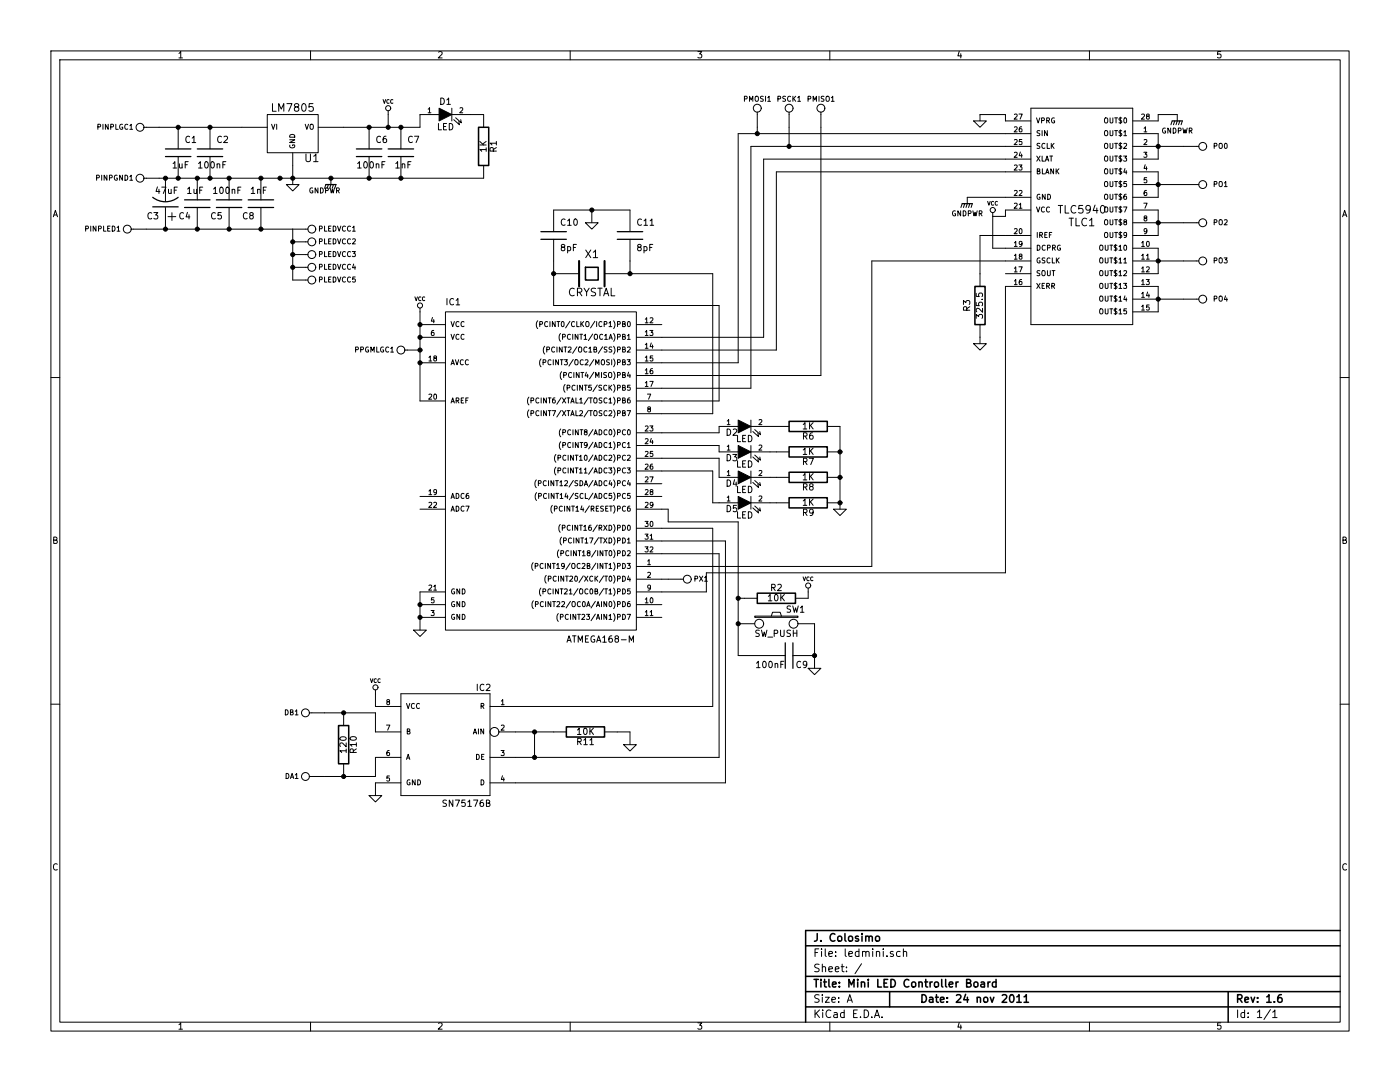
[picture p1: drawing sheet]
EESchema Schematic File Version 2  date Wed 23 Nov 2011 10:07:43 PM EST
LIBS:power
LIBS:device
LIBS:transistors
LIBS:conn
LIBS:linear
LIBS:regul
LIBS:74xx
LIBS:cmos4000
LIBS:adc-dac
LIBS:memory
LIBS:xilinx
LIBS:special
LIBS:microcontrollers
LIBS:dsp
LIBS:microchip
LIBS:analog_switches
LIBS:motorola
LIBS:texas
LIBS:intel
LIBS:audio
LIBS:interface
LIBS:digital-audio
LIBS:philips
LIBS:display
LIBS:cypress
LIBS:siliconi
LIBS:opto
LIBS:atmel
LIBS:contrib
LIBS:valves
LIBS:atmel2
LIBS:monomeArduino
LIBS:sn75176b
LIBS:SparkFun
LIBS:ledmini-cache
EELAYER 25  0
EELAYER END
$Descr A 11000 8500
encoding utf-8
Sheet 1 1
Title "Mini LED Controller Board"
Date "24 nov 2011"
Rev "1.6"
Comp "J. Colosimo"
Comment1 ""
Comment2 ""
Comment3 ""
Comment4 ""
$EndDescr
Wire Wire Line
	4950 5850 4950 5750
Wire Wire Line
	4950 5750 4850 5750
Connection ~ 4200 5950
Wire Wire Line
	4200 5950 4200 5750
Connection ~ 3300 2650
Wire Wire Line
	5200 2950 6450 2950
Connection ~ 6200 1150
Wire Wire Line
	6200 1000 6200 1150
Connection ~ 5950 1050
Wire Wire Line
	5200 2750 6100 2750
Wire Wire Line
	6100 2750 6100 1350
Wire Wire Line
	6100 1350 7900 1350
Wire Wire Line
	5200 4650 5550 4650
Wire Wire Line
	5550 4650 5550 4500
Wire Wire Line
	5550 4500 7900 4500
Wire Wire Line
	5200 4450 6850 4450
Wire Wire Line
	6850 4450 6850 2050
Wire Wire Line
	6850 2050 7900 2050
Wire Wire Line
	5200 2850 5800 2850
Wire Wire Line
	5800 1050 5800 2850
Wire Wire Line
	7900 1050 5800 1050
Connection ~ 1800 1400
Connection ~ 1300 1400
Connection ~ 2700 5600
Wire Wire Line
	2550 5600 2950 5600
Wire Wire Line
	2950 6100 2950 5950
Wire Wire Line
	1900 1000 1250 1000
Wire Wire Line
	3300 1000 3300 900 
Connection ~ 3150 1400
Wire Wire Line
	3800 1400 1250 1400
Connection ~ 6600 3750
Connection ~ 5800 4900
Wire Wire Line
	5650 3950 5600 3950
Wire Wire Line
	5600 3950 5600 3700
Wire Wire Line
	5600 3700 5200 3700
Wire Wire Line
	5650 3350 5650 3400
Wire Wire Line
	5650 3400 5200 3400
Wire Wire Line
	6050 3350 6100 3350
Wire Wire Line
	7900 1850 7700 1850
Wire Wire Line
	4950 2050 4950 2150
Wire Wire Line
	5200 3150 5650 3150
Wire Wire Line
	5850 4700 5800 4700
Connection ~ 6400 5150
Wire Wire Line
	6400 5250 6400 4900
Connection ~ 1550 1800
Connection ~ 1650 1400
Wire Wire Line
	7700 2700 7700 2650
Wire Wire Line
	9250 950  9250 900 
Wire Wire Line
	7900 950  7900 900 
Wire Wire Line
	7900 1550 7600 1550
Wire Wire Line
	7800 1950 7800 1700
Wire Wire Line
	7800 1950 7900 1950
Wire Wire Line
	9250 900  9100 900 
Wire Wire Line
	9100 900  9100 950 
Wire Wire Line
	9300 1450 9100 1450
Wire Wire Line
	9300 2050 9100 2050
Connection ~ 3300 2550
Wire Wire Line
	6350 4650 6350 4700
Wire Wire Line
	4050 5950 5650 5950
Wire Wire Line
	5200 4150 5600 4150
Wire Wire Line
	5600 4150 5600 5550
Wire Wire Line
	5600 5550 4050 5550
Wire Wire Line
	2950 5450 2950 5550
Wire Wire Line
	7900 900  7700 900 
Wire Wire Line
	7700 1850 7700 2150
Wire Wire Line
	9100 1250 9100 1050
Connection ~ 9100 1150
Wire Wire Line
	9100 1550 9100 1350
Connection ~ 9100 1450
Wire Wire Line
	9100 1850 9100 1650
Connection ~ 9100 1750
Wire Wire Line
	9100 2150 9100 1950
Connection ~ 9100 2050
Wire Wire Line
	9100 2450 9100 2250
Connection ~ 9100 2350
Wire Wire Line
	7900 1650 7900 1700
Wire Wire Line
	7900 1700 7800 1700
Wire Wire Line
	2950 6150 2950 6250
Wire Wire Line
	5700 4250 5700 6150
Wire Wire Line
	5700 4250 5200 4250
Wire Wire Line
	4650 1750 4650 1650
Wire Wire Line
	9300 2350 9100 2350
Wire Wire Line
	9300 1750 9100 1750
Wire Wire Line
	9300 1150 9100 1150
Wire Wire Line
	5700 6150 4050 6150
Wire Wire Line
	5650 5950 5650 4350
Wire Wire Line
	5650 4350 5200 4350
Connection ~ 4950 2150
Wire Wire Line
	3300 2450 3300 3150
Connection ~ 3300 2850
Wire Wire Line
	4350 1650 4950 1650
Connection ~ 4650 1650
Wire Wire Line
	7600 1550 7600 1600
Wire Wire Line
	7700 900  7700 950 
Connection ~ 3300 4850
Wire Wire Line
	2300 1300 2300 1450
Connection ~ 1400 1000
Connection ~ 1400 1400
Connection ~ 1650 1000
Connection ~ 2300 1400
Connection ~ 1300 1800
Wire Wire Line
	2300 1800 1150 1800
Connection ~ 1800 1800
Connection ~ 2200 1400
Connection ~ 2900 1400
Connection ~ 2900 1000
Wire Wire Line
	3050 1000 3050 900 
Connection ~ 3050 1000
Wire Wire Line
	2700 1000 3300 1000
Connection ~ 3150 1000
Wire Wire Line
	5800 5150 6000 5150
Wire Wire Line
	5650 3150 5650 2400
Wire Wire Line
	4350 2400 5650 2400
Wire Wire Line
	4350 2050 4350 2400
Connection ~ 4350 2150
Wire Wire Line
	5200 3250 5600 3250
Wire Wire Line
	5600 3250 5600 2150
Wire Wire Line
	5600 2150 4950 2150
Wire Wire Line
	6050 3550 6100 3550
Wire Wire Line
	6050 3750 6100 3750
Wire Wire Line
	6050 3950 6100 3950
Wire Wire Line
	5200 3500 5650 3500
Wire Wire Line
	5650 3500 5650 3550
Wire Wire Line
	5200 3600 5650 3600
Wire Wire Line
	5650 3600 5650 3750
Wire Wire Line
	5200 4000 5250 4000
Wire Wire Line
	5250 4000 5250 4100
Wire Wire Line
	5800 4100 5250 4100
Wire Wire Line
	5800 5150 5800 4100
Connection ~ 5800 4700
Connection ~ 6600 3550
Wire Wire Line
	6600 3350 6600 4000
Connection ~ 6600 3950
Wire Wire Line
	3700 900  3800 900 
Connection ~ 2300 1900
Connection ~ 2050 1800
Connection ~ 2300 2000
Wire Wire Line
	2950 5600 2950 5750
Wire Wire Line
	2550 6100 2950 6100
Connection ~ 2700 6100
Wire Wire Line
	2600 1400 2600 1450
Connection ~ 2600 1400
Connection ~ 1550 1400
Connection ~ 2050 1400
Wire Wire Line
	7900 1150 5900 1150
Wire Wire Line
	5900 1150 5900 3050
Wire Wire Line
	5900 3050 5200 3050
Wire Wire Line
	7900 4500 7900 2250
Wire Wire Line
	7900 1250 6000 1250
Wire Wire Line
	6000 1250 6000 2650
Wire Wire Line
	6000 2650 5200 2650
Wire Wire Line
	5950 1000 5950 1050
Wire Wire Line
	6450 2950 6450 1000
Wire Wire Line
	2300 2200 2300 1800
Connection ~ 2300 2100
Wire Wire Line
	5200 4550 5250 4550
Connection ~ 3300 2750
Wire Wire Line
	3300 4650 3300 4950
Connection ~ 3300 4750
Wire Wire Line
	4350 5750 4050 5750
Connection ~ 4200 5750
$Comp
L GND #PWR01
U 1 1
P 4950 5850
F 0 "#PWR01" H 4950 5850 30  0001 C CNN
F 1 "GND" H 4950 5780 30  0001 C CNN
	1    4950 5850
	1    0    0    -1  
$EndComp
$Comp
L R R11
U 1 1
P 4600 5750
F 0 "R11" V 4680 5750 50  0000 C CNN
F 1 "10K" V 4600 5750 50  0000 C CNN
F 4 "RMCF0402JT10K0" V 4600 5750 60  0001 C CNN "Part"
F 5 "RMCF0402JT10K0CT-ND" V 4600 5750 60  0001 C CNN "DigikeyPart"
	1    4600 5750
	0    1    1    0   
$EndComp
$Comp
L ATMEGA168-M IC1
U 1 1
P 4200 3650
F 0 "IC1" H 3500 4900 50  0000 L BNN
F 1 "ATMEGA168-M" H 4450 2250 50  0000 L BNN
F 2 "TQFP32" H 3750 2300 50  0001 C CNN
F 4 "ATMEGA168P-20AU" H 4200 3650 60  0001 C CNN "Part"
F 5 "ATMEGA168P-20AU-ND" H 4200 3650 60  0001 C CNN "DigikeyPart"
	1    4200 3650
	1    0    0    -1  
$EndComp
$Comp
L CONN_1 PPGMLGC1
U 1 1
P 3150 2750
F 0 "PPGMLGC1" H 3200 2750 40  0000 L CNN
F 1 "CONN_1" H 3150 2805 30  0001 C CNN
F 2 "1pin" H 3240 2710 60  0001 C CNN
F 4 "N/A" H 3150 2750 60  0001 C CNN "Part"
F 5 "N/A" H 3150 2750 60  0001 C CNN "DigikeyPart"
	1    3150 2750
	-1   0    0    1   
$EndComp
$Comp
L CONN_1 PX1
U 1 1
P 5400 4550
F 0 "PX1" H 5450 4550 40  0000 L CNN
F 1 "CONN_1" H 5400 4605 30  0001 C CNN
F 2 "SIL-1" H 5490 4510 60  0001 C CNN
F 4 "N/A" H 5400 4550 60  0001 C CNN "Part"
F 5 "N/A" H 5400 4550 60  0001 C CNN "DigikeyPart"
	1    5400 4550
	1    0    0    -1  
$EndComp
$Comp
L CONN_1 PLEDVCC5
U 1 1
P 2450 2200
F 0 "PLEDVCC5" H 2500 2200 40  0000 L CNN
F 1 "CONN_1" H 2450 2255 30  0001 C CNN
F 2 "SIL-1" H 2540 2160 60  0001 C CNN
F 4 "N/A" H 2450 2200 60  0001 C CNN "Part"
F 5 "N/A" H 2450 2200 60  0001 C CNN "DigikeyPart"
	1    2450 2200
	1    0    0    -1  
$EndComp
$Comp
L CONN_1 PMISO1
U 1 1
P 6450 850
F 0 "PMISO1" V 6500 850 40  0000 L CNN
F 1 "CONN_1" H 6450 905 30  0001 C CNN
F 2 "SIL-1" H 6540 810 60  0001 C CNN
F 4 "N/A" H 6450 850 60  0001 C CNN "Part"
F 5 "N/A" H 6450 850 60  0001 C CNN "DigikeyPart"
	1    6450 850 
	0    -1   -1   0   
$EndComp
$Comp
L CONN_1 PSCK1
U 1 1
P 6200 850
F 0 "PSCK1" V 6250 850 40  0000 L CNN
F 1 "CONN_1" H 6200 905 30  0001 C CNN
F 2 "SIL-1" H 6290 810 60  0001 C CNN
F 4 "N/A" H 6200 850 60  0001 C CNN "Part"
F 5 "N/A" H 6200 850 60  0001 C CNN "DigikeyPart"
	1    6200 850 
	0    -1   -1   0   
$EndComp
$Comp
L CONN_1 PMOSI1
U 1 1
P 5950 850
F 0 "PMOSI1" V 6000 850 40  0000 L CNN
F 1 "CONN_1" H 5950 905 30  0001 C CNN
F 2 "SIL-1" H 6040 810 60  0001 C CNN
F 4 "N/A" H 5950 850 60  0001 C CNN "Part"
F 5 "N/A" H 5950 850 60  0001 C CNN "DigikeyPart"
	1    5950 850 
	0    -1   -1   0   
$EndComp
$Comp
L CONN_1 PINPLED1
U 1 1
P 1000 1800
F 0 "PINPLED1" H 1050 1800 40  0000 L CNN
F 1 "CONN_1" H 1000 1855 30  0001 C CNN
F 2 "1pin" H 1090 1760 60  0001 C CNN
F 4 "N/A" H 1000 1800 60  0001 C CNN "Part"
F 5 "N/A" H 1000 1800 60  0001 C CNN "DigikeyPart"
	1    1000 1800
	-1   0    0    1   
$EndComp
$Comp
L CONN_1 PINPGND1
U 1 1
P 1100 1400
F 0 "PINPGND1" H 1150 1400 40  0000 L CNN
F 1 "CONN_1" H 1100 1455 30  0001 C CNN
F 2 "1pin" H 1190 1360 60  0001 C CNN
F 4 "N/A" H 1100 1400 60  0001 C CNN "Part"
F 5 "N/A" H 1100 1400 60  0001 C CNN "DigikeyPart"
	1    1100 1400
	-1   0    0    1   
$EndComp
$Comp
L CONN_1 PINPLGC1
U 1 1
P 1100 1000
F 0 "PINPLGC1" H 1150 1000 40  0000 L CNN
F 1 "CONN_1" H 1100 1055 30  0001 C CNN
F 2 "1pin" H 1190 960 60  0001 C CNN
F 4 "N/A" H 1100 1000 60  0001 C CNN "Part"
F 5 "N/A" H 1100 1000 60  0001 C CNN "DigikeyPart"
	1    1100 1000
	-1   0    0    1   
$EndComp
$Comp
L CONN_1 DA1
U 1 1
P 2400 6100
F 0 "DA1" H 2450 6100 40  0000 L CNN
F 1 "CONN_1" H 2400 6155 30  0001 C CNN
F 2 "1pin" H 2490 6060 60  0001 C CNN
F 4 "N/A" H 2400 6100 60  0001 C CNN "Part"
F 5 "N/A" H 2400 6100 60  0001 C CNN "DigikeyPart"
	1    2400 6100
	-1   0    0    1   
$EndComp
$Comp
L CONN_1 DB1
U 1 1
P 2400 5600
F 0 "DB1" H 2450 5600 40  0000 L CNN
F 1 "CONN_1" H 2400 5655 30  0001 C CNN
F 2 "1pin" H 2490 5560 60  0001 C CNN
F 4 "N/A" H 2400 5600 60  0001 C CNN "Part"
F 5 "N/A" H 2400 5600 60  0001 C CNN "DigikeyPart"
	1    2400 5600
	-1   0    0    1   
$EndComp
$Comp
L R R3
U 1 1
P 7700 2400
F 0 "R3" V 7600 2400 50  0000 C CNN
F 1 "325.5" V 7700 2400 50  0000 C CNN
F 2 "SM0402" V 7550 2350 60  0001 C CNN
F 4 "P330JCT-ND" H 7700 2400 60  0001 C CNN "Part"
F 5 "ERJ-2GEJ331X" H 7700 2400 60  0001 C CNN "DigikeyPart"
	1    7700 2400
	1    0    0    -1  
$EndComp
$Comp
L CONN_1 PLEDVCC2
U 1 1
P 2450 1900
F 0 "PLEDVCC2" H 2500 1900 40  0000 L CNN
F 1 "CONN_1" H 2450 1955 30  0001 C CNN
F 2 "SIL-1" H 2540 1860 60  0001 C CNN
F 4 "N/A" H 2450 1900 60  0001 C CNN "Part"
F 5 "N/A" H 2450 1900 60  0001 C CNN "DigikeyPart"
	1    2450 1900
	1    0    0    -1  
$EndComp
$Comp
L CONN_1 PLEDVCC4
U 1 1
P 2450 2100
F 0 "PLEDVCC4" H 2500 2100 40  0000 L CNN
F 1 "CONN_1" H 2450 2155 30  0001 C CNN
F 2 "SIL-1" H 2540 2060 60  0001 C CNN
F 4 "N/A" H 2450 2100 60  0001 C CNN "Part"
F 5 "N/A" H 2450 2100 60  0001 C CNN "DigikeyPart"
	1    2450 2100
	1    0    0    -1  
$EndComp
$Comp
L CONN_1 PLEDVCC3
U 1 1
P 2450 2000
F 0 "PLEDVCC3" H 2500 2000 40  0000 L CNN
F 1 "CONN_1" H 2450 2055 30  0001 C CNN
F 2 "SIL-1" H 2540 1960 60  0001 C CNN
F 4 "N/A" H 2450 2000 60  0001 C CNN "Part"
F 5 "N/A" H 2450 2000 60  0001 C CNN "DigikeyPart"
	1    2450 2000
	1    0    0    -1  
$EndComp
$Comp
L R R10
U 1 1
P 2700 5850
F 0 "R10" V 2780 5850 50  0000 C CNN
F 1 "120" V 2700 5850 50  0000 C CNN
F 2 "SM0402" V 2830 5800 60  0001 C CNN
F 4 "ERJ-2GEJ121X" H 2700 5850 60  0001 C CNN "Part"
F 5 "P120JCT-ND" H 2700 5850 60  0001 C CNN "DigikeyPart"
	1    2700 5850
	1    0    0    -1  
$EndComp
$Comp
L CP1 C3
U 1 1
P 1300 1600
F 0 "C3" H 1350 1700 50  0000 L CNN
F 1 "47uF" H 1200 1500 50  0000 L CNN
F 2 "Elko_vert_DM7-5_RM2-5" H 1300 1600 60  0001 C CNN
F 4 "ECA-1CM470" H 1300 1600 60  0001 C CNN "Part"
F 5 "P5137-ND" H 1300 1600 60  0001 C CNN "DigikeyPart"
	1    1300 1600
	-1   0    0    1   
$EndComp
$Comp
L C C8
U 1 1
P 2050 1600
F 0 "C8" H 2100 1700 50  0000 L CNN
F 1 "1nF" H 2000 1500 50  0000 L CNN
F 2 "SM0402" H 2050 1600 60  0001 C CNN
F 4 "C1005X7R1H102K" H 2050 1600 60  0001 C CNN "Part"
F 5 "445-1256-1-ND" H 2050 1600 60  0001 C CNN "DigikeyPart"
	1    2050 1600
	-1   0    0    1   
$EndComp
$Comp
L GND #PWR02
U 1 1
P 6600 4000
F 0 "#PWR02" H 6600 4000 30  0001 C CNN
F 1 "GND" H 6600 3930 30  0001 C CNN
	1    6600 4000
	1    0    0    -1  
$EndComp
$Comp
L R R9
U 1 1
P 6350 3950
F 0 "R9" V 6430 3950 50  0000 C CNN
F 1 "1K" V 6350 3950 50  0000 C CNN
F 2 "SM0402" V 6480 3900 60  0001 C CNN
F 4 "RMCF0402JT1K00" H 6350 3950 60  0001 C CNN "Part"
F 5 "RMCF0402JT1K00CT-ND" H 6350 3950 60  0001 C CNN "DigikeyPart"
	1    6350 3950
	0    1    1    0   
$EndComp
$Comp
L LED D5
U 1 1
P 5850 3950
F 0 "D5" H 5750 3900 50  0000 C CNN
F 1 "LED" H 5850 3850 50  0000 C CNN
F 2 "LED-1206" H 5700 3850 60  0001 C CNN
F 4 "APT3216SGC" H 5850 3950 60  0001 C CNN "Part"
F 5 "754-1141-1-ND" H 5850 3950 60  0001 C CNN "DigikeyPart"
	1    5850 3950
	1    0    0    -1  
$EndComp
$Comp
L LED D4
U 1 1
P 5850 3750
F 0 "D4" H 5750 3700 50  0000 C CNN
F 1 "LED" H 5850 3650 50  0000 C CNN
F 2 "LED-1206" H 5700 3650 60  0001 C CNN
F 4 "APT3216SGC" H 5850 3750 60  0001 C CNN "Part"
F 5 "754-1141-1-ND" H 5850 3750 60  0001 C CNN "DigikeyPart"
	1    5850 3750
	1    0    0    -1  
$EndComp
$Comp
L R R8
U 1 1
P 6350 3750
F 0 "R8" V 6430 3750 50  0000 C CNN
F 1 "1K" V 6350 3750 50  0000 C CNN
F 2 "SM0402" V 6480 3700 60  0001 C CNN
F 4 "RMCF0402JT1K00" H 6350 3750 60  0001 C CNN "Part"
F 5 "RMCF0402JT1K00CT-ND" H 6350 3750 60  0001 C CNN "DigikeyPart"
	1    6350 3750
	0    1    1    0   
$EndComp
$Comp
L R R7
U 1 1
P 6350 3550
F 0 "R7" V 6430 3550 50  0000 C CNN
F 1 "1K" V 6350 3550 50  0000 C CNN
F 2 "SM0402" V 6480 3500 60  0001 C CNN
F 4 "RMCF0402JT1K00" H 6350 3550 60  0001 C CNN "Part"
F 5 "RMCF0402JT1K00CT-ND" H 6350 3550 60  0001 C CNN "DigikeyPart"
	1    6350 3550
	0    1    1    0   
$EndComp
$Comp
L LED D3
U 1 1
P 5850 3550
F 0 "D3" H 5750 3500 50  0000 C CNN
F 1 "LED" H 5850 3450 50  0000 C CNN
F 2 "LED-1206" H 5700 3450 60  0001 C CNN
F 4 "APT3216SGC" H 5850 3550 60  0001 C CNN "Part"
F 5 "754-1141-1-ND" H 5850 3550 60  0001 C CNN "DigikeyPart"
	1    5850 3550
	1    0    0    -1  
$EndComp
$Comp
L LED D2
U 1 1
P 5850 3350
F 0 "D2" H 5750 3300 50  0000 C CNN
F 1 "LED" H 5850 3250 50  0000 C CNN
F 2 "LED-1206" H 5700 3250 60  0001 C CNN
F 4 "APT3216SGC" H 5850 3350 60  0001 C CNN "Part"
F 5 "754-1141-1-ND" H 5850 3350 60  0001 C CNN "DigikeyPart"
	1    5850 3350
	1    0    0    -1  
$EndComp
$Comp
L R R6
U 1 1
P 6350 3350
F 0 "R6" V 6430 3350 50  0000 C CNN
F 1 "1K" V 6350 3350 50  0000 C CNN
F 2 "SM0402" V 6480 3300 60  0001 C CNN
F 4 "RMCF0402JT1K00" H 6350 3350 60  0001 C CNN "Part"
F 5 "RMCF0402JT1K00CT-ND" H 6350 3350 60  0001 C CNN "DigikeyPart"
	1    6350 3350
	0    1    1    0   
$EndComp
$Comp
L GND #PWR03
U 1 1
P 7700 2700
F 0 "#PWR03" H 7700 2700 30  0001 C CNN
F 1 "GND" H 7700 2630 30  0001 C CNN
	1    7700 2700
	1    0    0    -1  
$EndComp
$Comp
L C C10
U 1 1
P 4350 1850
F 0 "C10" H 4400 1950 50  0000 L CNN
F 1 "8pF" H 4400 1750 50  0000 L CNN
F 2 "SM0402" H 4350 1850 60  0001 C CNN
F 4 "C1005C0G1H080D" H 4350 1850 60  0001 C CNN "Part"
F 5 "445-4891-1-ND" H 4350 1850 60  0001 C CNN "DigikeyPart"
	1    4350 1850
	1    0    0    -1  
$EndComp
$Comp
L R R1
U 1 1
P 3800 1150
F 0 "R1" V 3880 1150 50  0000 C CNN
F 1 "1K" V 3800 1150 50  0000 C CNN
F 2 "SM0402" V 3930 1100 60  0001 C CNN
F 4 "RMCF0402JT1K00" H 3800 1150 60  0001 C CNN "Part"
F 5 "RMCF0402JT1K00CT-ND" H 3800 1150 60  0001 C CNN "DigikeyPart"
	1    3800 1150
	1    0    0    -1  
$EndComp
$Comp
L LED D1
U 1 1
P 3500 900
F 0 "D1" H 3500 1000 50  0000 C CNN
F 1 "LED" H 3500 800 50  0000 C CNN
F 2 "LED-1206" H 3500 900 60  0001 C CNN
F 4 "APT3216SRCPRV" H 3500 900 60  0001 C CNN "Part"
F 5 "754-1142-1-ND" H 3500 900 60  0001 C CNN "DigikeyPart"
	1    3500 900 
	1    0    0    -1  
$EndComp
$Comp
L C C5
U 1 1
P 1800 1600
F 0 "C5" H 1850 1700 50  0000 L CNN
F 1 "100nF" H 1700 1500 50  0000 L CNN
F 2 "SM0402" H 1800 1600 60  0001 C CNN
F 4 "C1005Y5V1E104Z" H 1800 1600 60  0001 C CNN "Part"
F 5 "445-3445-1-ND" H 1800 1600 60  0001 C CNN "DigikeyPart"
	1    1800 1600
	-1   0    0    1   
$EndComp
$Comp
L C C6
U 1 1
P 2900 1200
F 0 "C6" H 2950 1300 50  0000 L CNN
F 1 "100nF" H 2800 1100 50  0000 L CNN
F 2 "SM0402" H 2900 1200 60  0001 C CNN
F 4 "C1005Y5V1E104Z" H 2900 1200 60  0001 C CNN "Part"
F 5 "445-3445-1-ND" H 2900 1200 60  0001 C CNN "DigikeyPart"
	1    2900 1200
	1    0    0    -1  
$EndComp
$Comp
L C C7
U 1 1
P 3150 1200
F 0 "C7" H 3200 1300 50  0000 L CNN
F 1 "1nF" H 3100 1100 50  0000 L CNN
F 2 "SM0402" H 3150 1200 60  0001 C CNN
F 4 "C1005X7R1H102K" H 3150 1200 60  0001 C CNN "Part"
F 5 "445-1256-1-ND" H 3150 1200 60  0001 C CNN "DigikeyPart"
	1    3150 1200
	1    0    0    -1  
$EndComp
$Comp
L C C4
U 1 1
P 1550 1600
F 0 "C4" H 1600 1700 50  0000 L CNN
F 1 "1uF" H 1500 1500 50  0000 L CNN
F 2 "SM0402" H 1550 1600 60  0001 C CNN
F 4 "C1005X5R0J105M" H 1550 1600 60  0001 C CNN "Part"
F 5 "445-1415-1-ND" H 1550 1600 60  0001 C CNN "DigikeyPart"
	1    1550 1600
	-1   0    0    1   
$EndComp
$Comp
L C C2
U 1 1
P 1650 1200
F 0 "C2" H 1700 1300 50  0000 L CNN
F 1 "100nF" H 1550 1100 50  0000 L CNN
F 2 "SM0402" H 1650 1200 60  0001 C CNN
F 4 "C1005Y5V1E104Z" H 1650 1200 60  0001 C CNN "Part"
F 5 "445-3445-1-ND" H 1650 1200 60  0001 C CNN "DigikeyPart"
	1    1650 1200
	1    0    0    -1  
$EndComp
$Comp
L C C1
U 1 1
P 1400 1200
F 0 "C1" H 1450 1300 50  0000 L CNN
F 1 "1uF" H 1350 1100 50  0000 L CNN
F 2 "SM0402" H 1400 1200 60  0001 C CNN
F 4 "C1005X5R0J105M" H 1400 1200 60  0001 C CNN "Part"
F 5 "445-1415-1-ND" H 1400 1200 60  0001 C CNN "DigikeyPart"
	1    1400 1200
	1    0    0    -1  
$EndComp
$Comp
L CONN_1 PLEDVCC1
U 1 1
P 2450 1800
F 0 "PLEDVCC1" H 2500 1800 40  0000 L CNN
F 1 "CONN_1" H 2450 1855 30  0001 C CNN
F 2 "SIL-1" H 2540 1760 60  0001 C CNN
F 4 "N/A" H 2450 1800 60  0001 C CNN "Part"
F 5 "N/A" H 2450 1800 60  0001 C CNN "DigikeyPart"
	1    2450 1800
	1    0    0    -1  
$EndComp
$Comp
L LM7805 U1
U 1 1
P 2300 1050
F 0 "U1" H 2450 854 60  0000 C CNN
F 1 "LM7805" H 2300 1250 60  0000 C CNN
F 2 "LM78XXV" H 2510 794 60  0001 C CNN
F 4 "LM7805CT" H 2300 1050 60  0001 C CNN "Part"
F 5 "LM7805CT-ND" H 2300 1050 60  0001 C CNN "DigikeyPart"
	1    2300 1050
	1    0    0    -1  
$EndComp
$Comp
L GNDPWR #PWR04
U 1 1
P 2600 1450
F 0 "#PWR04" H 2600 1500 40  0001 C CNN
F 1 "GNDPWR" H 2550 1400 40  0000 C CNN
	1    2600 1450
	1    0    0    -1  
$EndComp
$Comp
L GNDPWR #PWR05
U 1 1
P 9250 950
F 0 "#PWR05" H 9250 1000 40  0001 C CNN
F 1 "GNDPWR" H 9250 870 40  0000 C CNN
	1    9250 950 
	1    0    0    -1  
$EndComp
$Comp
L GNDPWR #PWR06
U 1 1
P 7600 1600
F 0 "#PWR06" H 7600 1650 40  0001 C CNN
F 1 "GNDPWR" H 7600 1520 40  0000 C CNN
	1    7600 1600
	1    0    0    -1  
$EndComp
$Comp
L VCC #PWR07
U 1 1
P 3050 900
F 0 "#PWR07" H 3050 1000 30  0001 C CNN
F 1 "VCC" H 3050 1000 30  0000 C CNN
	1    3050 900 
	1    0    0    -1  
$EndComp
$Comp
L GND #PWR08
U 1 1
P 2300 1450
F 0 "#PWR08" H 2300 1450 30  0001 C CNN
F 1 "GND" H 2300 1380 30  0001 C CNN
	1    2300 1450
	1    0    0    -1  
$EndComp
$Comp
L GND #PWR09
U 1 1
P 7700 950
F 0 "#PWR09" H 7700 950 30  0001 C CNN
F 1 "GND" H 7700 880 30  0001 C CNN
	1    7700 950 
	1    0    0    -1  
$EndComp
$Comp
L VCC #PWR010
U 1 1
P 2950 5450
F 0 "#PWR010" H 2950 5550 30  0001 C CNN
F 1 "VCC" H 2950 5550 30  0000 C CNN
	1    2950 5450
	1    0    0    -1  
$EndComp
$Comp
L CONN_1 PO4
U 1 1
P 9450 2350
F 0 "PO4" H 9530 2350 40  0000 L CNN
F 1 "CONN_1" H 9450 2405 30  0001 C CNN
F 2 "1pin" H 9570 2310 60  0001 C CNN
F 4 "N/A" H 9450 2350 60  0001 C CNN "Part"
F 5 "N/A" H 9450 2350 60  0001 C CNN "DigikeyPart"
	1    9450 2350
	1    0    0    -1  
$EndComp
$Comp
L CONN_1 PO3
U 1 1
P 9450 2050
F 0 "PO3" H 9530 2050 40  0000 L CNN
F 1 "CONN_1" H 9450 2105 30  0001 C CNN
F 2 "1pin" H 9570 2010 60  0001 C CNN
F 4 "N/A" H 9450 2050 60  0001 C CNN "Part"
F 5 "N/A" H 9450 2050 60  0001 C CNN "DigikeyPart"
	1    9450 2050
	1    0    0    -1  
$EndComp
$Comp
L CONN_1 PO2
U 1 1
P 9450 1750
F 0 "PO2" H 9530 1750 40  0000 L CNN
F 1 "CONN_1" H 9450 1805 30  0001 C CNN
F 2 "1pin" H 9570 1710 60  0001 C CNN
F 4 "N/A" H 9450 1750 60  0001 C CNN "Part"
F 5 "N/A" H 9450 1750 60  0001 C CNN "DigikeyPart"
	1    9450 1750
	1    0    0    -1  
$EndComp
$Comp
L CONN_1 PO1
U 1 1
P 9450 1450
F 0 "PO1" H 9530 1450 40  0000 L CNN
F 1 "CONN_1" H 9450 1505 30  0001 C CNN
F 2 "1pin" H 9570 1410 60  0001 C CNN
F 4 "N/A" H 9450 1450 60  0001 C CNN "Part"
F 5 "N/A" H 9450 1450 60  0001 C CNN "DigikeyPart"
	1    9450 1450
	1    0    0    -1  
$EndComp
$Comp
L CONN_1 PO0
U 1 1
P 9450 1150
F 0 "PO0" H 9530 1150 40  0000 L CNN
F 1 "CONN_1" H 9450 1205 30  0001 C CNN
F 2 "1pin" H 9570 1110 60  0001 C CNN
F 4 "N/A" H 9450 1150 60  0001 C CNN "Part"
F 5 "N/A" H 9450 1150 60  0001 C CNN "DigikeyPart"
	1    9450 1150
	1    0    0    -1  
$EndComp
$Comp
L GND #PWR011
U 1 1
P 4650 1750
F 0 "#PWR011" H 4650 1750 30  0001 C CNN
F 1 "GND" H 4650 1680 30  0001 C CNN
	1    4650 1750
	1    0    0    -1  
$EndComp
$Comp
L SW_PUSH SW1
U 1 1
P 6100 4900
F 0 "SW1" H 6250 5010 50  0000 C CNN
F 1 "SW_PUSH" H 6100 4820 50  0000 C CNN
F 2 "PUSH_SW" H 6100 4900 60  0001 C CNN
F 4 "FSMRA2JH" H 6100 4900 60  0001 C CNN "Part"
F 5 "450-1662-ND" H 6100 4900 60  0001 C CNN "DigikeyPart"
	1    6100 4900
	1    0    0    -1  
$EndComp
$Comp
L C C9
U 1 1
P 6200 5150
F 0 "C9" V 6250 5250 50  0000 L CNN
F 1 "100nF" V 6250 5000 50  0000 L CNN
F 2 "SM0402" H 6200 5150 60  0001 C CNN
F 4 "C1005Y5V1E104Z" H 6200 5150 60  0001 C CNN "Part"
F 5 "445-3445-1-ND" H 6200 5150 60  0001 C CNN "DigikeyPart"
	1    6200 5150
	0    1    1    0   
$EndComp
$Comp
L R R2
U 1 1
P 6100 4700
F 0 "R2" V 6180 4700 50  0000 C CNN
F 1 "10K" V 6100 4700 50  0000 C CNN
F 2 "SM0402" V 6230 4650 60  0001 C CNN
F 4 "RMCF0402JT10K0" H 6100 4700 60  0001 C CNN "Part"
F 5 "RMCF0402JT10K0CT-ND" H 6100 4700 60  0001 C CNN "DigikeyPart"
	1    6100 4700
	0    -1   -1   0   
$EndComp
$Comp
L GND #PWR012
U 1 1
P 6400 5250
F 0 "#PWR012" H 6400 5250 30  0001 C CNN
F 1 "GND" H 6400 5180 30  0001 C CNN
	1    6400 5250
	1    0    0    -1  
$EndComp
$Comp
L VCC #PWR013
U 1 1
P 6350 4650
F 0 "#PWR013" H 6350 4750 30  0001 C CNN
F 1 "VCC" H 6350 4750 30  0000 C CNN
	1    6350 4650
	1    0    0    -1  
$EndComp
$Comp
L GND #PWR014
U 1 1
P 3300 4950
F 0 "#PWR014" H 3300 4950 30  0001 C CNN
F 1 "GND" H 3300 4880 30  0001 C CNN
	1    3300 4950
	1    0    0    -1  
$EndComp
$Comp
L VCC #PWR015
U 1 1
P 3300 2450
F 0 "#PWR015" H 3300 2550 30  0001 C CNN
F 1 "VCC" H 3300 2550 30  0000 C CNN
	1    3300 2450
	1    0    0    -1  
$EndComp
$Comp
L GND #PWR016
U 1 1
P 2950 6250
F 0 "#PWR016" H 2950 6250 30  0001 C CNN
F 1 "GND" H 2950 6180 30  0001 C CNN
	1    2950 6250
	1    0    0    -1  
$EndComp
$Comp
L C C11
U 1 1
P 4950 1850
F 0 "C11" H 5000 1950 50  0000 L CNN
F 1 "8pF" H 5000 1750 50  0000 L CNN
F 2 "SM0402" H 4950 1850 60  0001 C CNN
F 4 "C1005C0G1H080D" H 4950 1850 60  0001 C CNN "Part"
F 5 "445-4891-1-ND" H 4950 1850 60  0001 C CNN "DigikeyPart"
	1    4950 1850
	1    0    0    -1  
$EndComp
$Comp
L CRYSTAL X1
U 1 1
P 4650 2150
F 0 "X1" H 4650 2300 60  0000 C CNN
F 1 "CRYSTAL" H 4650 2000 60  0000 C CNN
F 2 "Crystal_FOX-FE_SMD_RevA_09Aug2010" H 4590 2360 60  0001 C CNN
F 4 "NX8045GB-20.000000MHZ" H 4650 2150 60  0001 C CNN "Part"
F 5 "644-1026-1-ND" H 4650 2150 60  0001 C CNN "DigikeyPart"
	1    4650 2150
	1    0    0    -1  
$EndComp
$Comp
L VCC #PWR017
U 1 1
P 7800 1700
F 0 "#PWR017" H 7800 1800 30  0001 C CNN
F 1 "VCC" H 7800 1800 30  0000 C CNN
	1    7800 1700
	1    0    0    -1  
$EndComp
$Comp
L TLC5940 TLC1
U 1 1
P 8500 1650
F 0 "TLC1" H 8500 1550 60  0000 C CNN
F 1 "TLC5940" H 8500 1650 60  0000 C CNN
F 2 "SSOP28" H 8500 1650 60  0001 C CNN
F 4 "TLC5940PWP" H 8500 1650 60  0001 C CNN "Part"
F 5 "296-17733-5-ND" H 8500 1650 60  0001 C CNN "DigikeyPart"
	1    8500 1650
	-1   0    0    -1  
$EndComp
$Comp
L SN75176B IC2
U 1 1
P 3150 5950
F 0 "IC2" H 2440 6470 50  0000 L BNN
F 1 "SN75176B" H 2440 5560 50  0000 L BNN
F 2 "SOIC8" H 2800 6050 50  0001 C CNN
F 4 "SN75176BD" H 3150 5950 60  0001 C CNN "Part"
F 5 "296-1275-5-ND" H 3150 5950 60  0001 C CNN "DigikeyPart"
	1    3150 5950
	-1   0    0    -1  
$EndComp
$EndSCHEMATC
